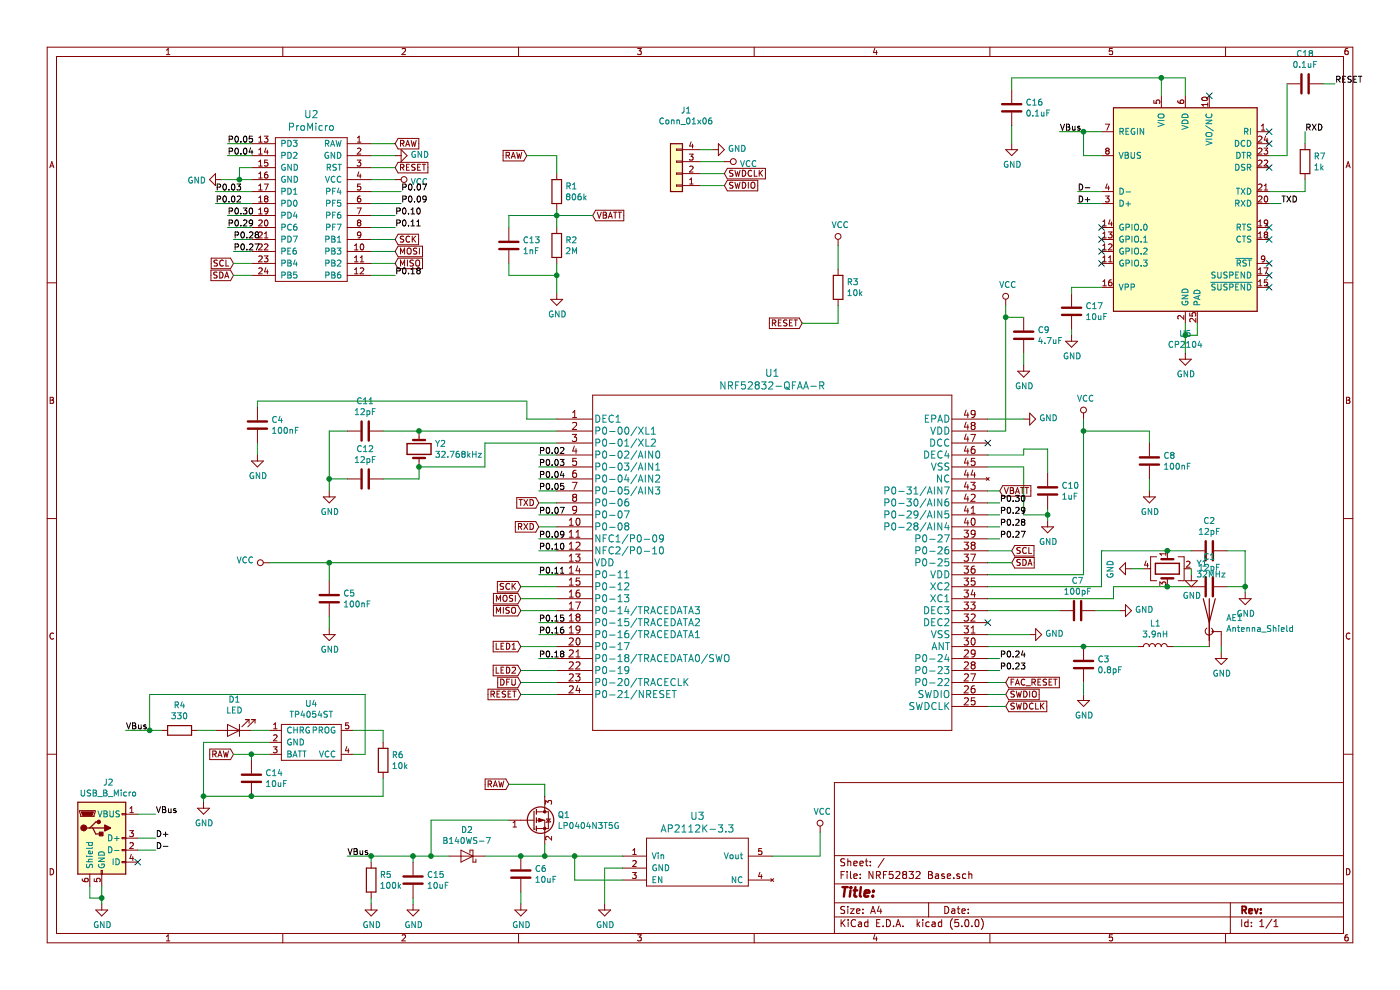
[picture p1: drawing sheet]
EESchema Schematic File Version 4
LIBS:NRF52832 Base-cache
EELAYER 26 0
EELAYER END
$Descr A4 11693 8268
encoding utf-8
Sheet 1 1
Title ""
Date ""
Rev ""
Comp ""
Comment1 ""
Comment2 ""
Comment3 ""
Comment4 ""
$EndDescr
$Comp
L Device:C C2
U 1 1
P 10100 4600
F 0 "C2" V 9848 4600 50  0000 C CNN
F 1 "12pF" V 9939 4600 50  0000 C CNN
F 2 "Capacitor_SMD:C_0402_1005Metric" H 10138 4450 50  0001 C CNN
F 3 "~" H 10100 4600 50  0001 C CNN
	1    10100 4600
	0    1    1    0   
$EndComp
$Comp
L Device:C C1
U 1 1
P 10100 4900
F 0 "C1" V 9848 4900 50  0000 C CNN
F 1 "12pF" V 9939 4900 50  0000 C CNN
F 2 "Capacitor_SMD:C_0402_1005Metric" H 10138 4750 50  0001 C CNN
F 3 "~" H 10100 4900 50  0001 C CNN
	1    10100 4900
	0    1    1    0   
$EndComp
$Comp
L power:GND #PWR013
U 1 1
P 10400 4950
F 0 "#PWR013" H 10400 4700 50  0001 C CNN
F 1 "GND" H 10405 4777 50  0000 C CNN
F 2 "" H 10400 4950 50  0001 C CNN
F 3 "" H 10400 4950 50  0001 C CNN
	1    10400 4950
	1    0    0    -1  
$EndComp
$Comp
L Device:Crystal Y2
U 1 1
P 3500 3750
F 0 "Y2" V 3454 3881 50  0000 L CNN
F 1 "32.768kHz" V 3545 3881 50  0000 L CNN
F 2 "Crystal:Crystal_SMD_3215-2Pin_3.2x1.5mm" H 3500 3750 50  0001 C CNN
F 3 "~" H 3500 3750 50  0001 C CNN
	1    3500 3750
	0    1    1    0   
$EndComp
$Comp
L Device:C C11
U 1 1
P 3050 3600
F 0 "C11" V 2798 3600 50  0000 C CNN
F 1 "12pF" V 2889 3600 50  0000 C CNN
F 2 "Capacitor_SMD:C_0402_1005Metric" H 3088 3450 50  0001 C CNN
F 3 "~" H 3050 3600 50  0001 C CNN
	1    3050 3600
	0    1    1    0   
$EndComp
$Comp
L Device:C C12
U 1 1
P 3050 4000
F 0 "C12" V 2798 4000 50  0000 C CNN
F 1 "12pF" V 2889 4000 50  0000 C CNN
F 2 "Capacitor_SMD:C_0402_1005Metric" H 3088 3850 50  0001 C CNN
F 3 "~" H 3050 4000 50  0001 C CNN
	1    3050 4000
	0    1    1    0   
$EndComp
$Comp
L power:GND #PWR03
U 1 1
P 2750 4100
F 0 "#PWR03" H 2750 3850 50  0001 C CNN
F 1 "GND" H 2755 3927 50  0000 C CNN
F 2 "" H 2750 4100 50  0001 C CNN
F 3 "" H 2750 4100 50  0001 C CNN
	1    2750 4100
	1    0    0    -1  
$EndComp
$Comp
L Device:C C10
U 1 1
P 8750 4100
F 0 "C10" H 8865 4146 50  0000 L CNN
F 1 "1uF" H 8865 4055 50  0000 L CNN
F 2 "Capacitor_SMD:C_0402_1005Metric" H 8788 3950 50  0001 C CNN
F 3 "~" H 8750 4100 50  0001 C CNN
	1    8750 4100
	1    0    0    -1  
$EndComp
$Comp
L Device:C C8
U 1 1
P 9600 3850
F 0 "C8" H 9715 3896 50  0000 L CNN
F 1 "100nF" H 9715 3805 50  0000 L CNN
F 2 "Capacitor_SMD:C_0402_1005Metric" H 9638 3700 50  0001 C CNN
F 3 "~" H 9600 3850 50  0001 C CNN
	1    9600 3850
	1    0    0    -1  
$EndComp
$Comp
L Device:L L1
U 1 1
P 9650 5400
F 0 "L1" V 9840 5400 50  0000 C CNN
F 1 "3.9nH" V 9749 5400 50  0000 C CNN
F 2 "Inductor_SMD:L_0402_1005Metric" H 9650 5400 50  0001 C CNN
F 3 "~" H 9650 5400 50  0001 C CNN
	1    9650 5400
	0    -1   -1   0   
$EndComp
$Comp
L Device:C C3
U 1 1
P 9050 5550
F 0 "C3" H 9165 5596 50  0000 L CNN
F 1 "0.8pF" H 9165 5505 50  0000 L CNN
F 2 "Capacitor_SMD:C_0402_1005Metric" H 9088 5400 50  0001 C CNN
F 3 "~" H 9050 5550 50  0001 C CNN
	1    9050 5550
	1    0    0    -1  
$EndComp
$Comp
L power:VCC #PWR09
U 1 1
P 9050 3500
F 0 "#PWR09" H 9050 3350 50  0001 C CNN
F 1 "VCC" H 9067 3673 50  0000 C CNN
F 2 "" H 9050 3500 50  0001 C CNN
F 3 "" H 9050 3500 50  0001 C CNN
	1    9050 3500
	1    0    0    -1  
$EndComp
$Comp
L power:GND #PWR012
U 1 1
P 9600 4100
F 0 "#PWR012" H 9600 3850 50  0001 C CNN
F 1 "GND" H 9605 3927 50  0000 C CNN
F 2 "" H 9600 4100 50  0001 C CNN
F 3 "" H 9600 4100 50  0001 C CNN
	1    9600 4100
	1    0    0    -1  
$EndComp
Wire Wire Line
	9600 4100 9600 4000
Wire Wire Line
	9600 3700 9600 3600
Wire Wire Line
	9600 3600 9050 3600
Wire Wire Line
	9050 3600 9050 3500
Connection ~ 9050 3600
$Comp
L power:GND #PWR011
U 1 1
P 9350 5100
F 0 "#PWR011" H 9350 4850 50  0001 C CNN
F 1 "GND" V 9355 4972 50  0000 R CNN
F 2 "" H 9350 5100 50  0001 C CNN
F 3 "" H 9350 5100 50  0001 C CNN
	1    9350 5100
	0    -1   -1   0   
$EndComp
$Comp
L Device:C C7
U 1 1
P 9000 5100
F 0 "C7" V 8748 5100 50  0000 C CNN
F 1 "100pF" V 8839 5100 50  0000 C CNN
F 2 "Capacitor_SMD:C_0402_1005Metric" H 9038 4950 50  0001 C CNN
F 3 "~" H 9000 5100 50  0001 C CNN
	1    9000 5100
	0    1    1    0   
$EndComp
$Comp
L power:GND #PWR08
U 1 1
P 8750 4350
F 0 "#PWR08" H 8750 4100 50  0001 C CNN
F 1 "GND" H 8755 4177 50  0000 C CNN
F 2 "" H 8750 4350 50  0001 C CNN
F 3 "" H 8750 4350 50  0001 C CNN
	1    8750 4350
	1    0    0    -1  
$EndComp
$Comp
L Device:C C4
U 1 1
P 2150 3550
F 0 "C4" H 2265 3596 50  0000 L CNN
F 1 "100nF" H 2265 3505 50  0000 L CNN
F 2 "Capacitor_SMD:C_0402_1005Metric" H 2188 3400 50  0001 C CNN
F 3 "~" H 2150 3550 50  0001 C CNN
	1    2150 3550
	1    0    0    -1  
$EndComp
$Comp
L power:GND #PWR01
U 1 1
P 2150 3800
F 0 "#PWR01" H 2150 3550 50  0001 C CNN
F 1 "GND" H 2155 3627 50  0000 C CNN
F 2 "" H 2150 3800 50  0001 C CNN
F 3 "" H 2150 3800 50  0001 C CNN
	1    2150 3800
	1    0    0    -1  
$EndComp
Wire Wire Line
	2150 3350 2150 3400
Wire Wire Line
	2150 3700 2150 3800
Wire Wire Line
	8750 3750 8750 3950
Wire Wire Line
	8750 4250 8750 4300
$Comp
L symbols:NRF52832-QFAA-R U1
U 1 1
P 4650 3500
F 0 "U1" H 6450 3887 60  0000 C CNN
F 1 "NRF52832-QFAA-R" H 6450 3781 60  0000 C CNN
F 2 "Package_DFN_QFN:QFN-48-1EP_6x6mm_P0.4mm_EP4.66x4.66mm_ThermalVias" H 6450 3740 60  0001 C CNN
F 3 "" H 4650 3500 60  0000 C CNN
F 4 "C77540" H 4650 3500 50  0001 C CNN "LCSC"
	1    4650 3500
	1    0    0    -1  
$EndComp
Wire Wire Line
	4400 3350 4400 3500
Wire Wire Line
	4400 3500 4650 3500
Wire Wire Line
	2150 3350 4400 3350
Wire Wire Line
	4650 3600 3500 3600
Wire Wire Line
	4650 3700 4050 3700
Wire Wire Line
	4050 3700 4050 3900
Wire Wire Line
	4050 3900 3500 3900
Wire Wire Line
	3200 4000 3500 4000
Wire Wire Line
	3500 4000 3500 3900
Connection ~ 3500 3900
Wire Wire Line
	3500 3600 3200 3600
Connection ~ 3500 3600
Wire Wire Line
	2900 3600 2750 3600
Wire Wire Line
	2750 3600 2750 4000
Wire Wire Line
	2900 4000 2750 4000
Connection ~ 2750 4000
Wire Wire Line
	2750 4000 2750 4100
$Comp
L Device:C C5
U 1 1
P 2750 5000
F 0 "C5" H 2865 5046 50  0000 L CNN
F 1 "100nF" H 2865 4955 50  0000 L CNN
F 2 "Capacitor_SMD:C_0402_1005Metric" H 2788 4850 50  0001 C CNN
F 3 "~" H 2750 5000 50  0001 C CNN
	1    2750 5000
	1    0    0    -1  
$EndComp
$Comp
L power:GND #PWR04
U 1 1
P 2750 5250
F 0 "#PWR04" H 2750 5000 50  0001 C CNN
F 1 "GND" H 2755 5077 50  0000 C CNN
F 2 "" H 2750 5250 50  0001 C CNN
F 3 "" H 2750 5250 50  0001 C CNN
	1    2750 5250
	1    0    0    -1  
$EndComp
$Comp
L power:VCC #PWR02
U 1 1
P 2250 4700
F 0 "#PWR02" H 2250 4550 50  0001 C CNN
F 1 "VCC" V 2268 4827 50  0000 L CNN
F 2 "" H 2250 4700 50  0001 C CNN
F 3 "" H 2250 4700 50  0001 C CNN
	1    2250 4700
	0    -1   -1   0   
$EndComp
Wire Wire Line
	4650 4700 2750 4700
Wire Wire Line
	2750 4850 2750 4700
Connection ~ 2750 4700
Wire Wire Line
	2750 4700 2250 4700
Wire Wire Line
	2750 5150 2750 5250
$Comp
L power:GND #PWR07
U 1 1
P 8600 5300
F 0 "#PWR07" H 8600 5050 50  0001 C CNN
F 1 "GND" V 8605 5172 50  0000 R CNN
F 2 "" H 8600 5300 50  0001 C CNN
F 3 "" H 8600 5300 50  0001 C CNN
	1    8600 5300
	0    -1   -1   0   
$EndComp
Wire Wire Line
	8250 5300 8600 5300
$Comp
L power:GND #PWR010
U 1 1
P 9050 5800
F 0 "#PWR010" H 9050 5550 50  0001 C CNN
F 1 "GND" H 9055 5627 50  0000 C CNN
F 2 "" H 9050 5800 50  0001 C CNN
F 3 "" H 9050 5800 50  0001 C CNN
	1    9050 5800
	1    0    0    -1  
$EndComp
Wire Wire Line
	8250 5400 9050 5400
Wire Wire Line
	9050 5400 9500 5400
Connection ~ 9050 5400
Wire Wire Line
	9800 5400 10100 5400
Wire Wire Line
	9050 5800 9050 5700
Wire Wire Line
	8250 4800 9050 4800
Wire Wire Line
	9050 3600 9050 4800
Wire Wire Line
	8250 4900 9200 4900
Wire Wire Line
	9200 4900 9200 4600
Wire Wire Line
	8250 5000 9300 5000
Wire Wire Line
	9300 5000 9300 4900
Wire Wire Line
	10250 4600 10400 4600
Wire Wire Line
	10400 4600 10400 4900
Wire Wire Line
	10250 4900 10400 4900
Connection ~ 10400 4900
Wire Wire Line
	10400 4900 10400 4950
Wire Wire Line
	8250 5100 8850 5100
Wire Wire Line
	9150 5100 9350 5100
$Comp
L Device:C C9
U 1 1
P 8550 2800
F 0 "C9" H 8665 2846 50  0000 L CNN
F 1 "4.7uF" H 8665 2755 50  0000 L CNN
F 2 "Capacitor_SMD:C_0402_1005Metric" H 8588 2650 50  0001 C CNN
F 3 "~" H 8550 2800 50  0001 C CNN
	1    8550 2800
	1    0    0    -1  
$EndComp
$Comp
L power:VCC #PWR05
U 1 1
P 8400 2550
F 0 "#PWR05" H 8400 2400 50  0001 C CNN
F 1 "VCC" H 8417 2723 50  0000 C CNN
F 2 "" H 8400 2550 50  0001 C CNN
F 3 "" H 8400 2550 50  0001 C CNN
	1    8400 2550
	1    0    0    -1  
$EndComp
$Comp
L power:GND #PWR06
U 1 1
P 8550 3050
F 0 "#PWR06" H 8550 2800 50  0001 C CNN
F 1 "GND" H 8555 2877 50  0000 C CNN
F 2 "" H 8550 3050 50  0001 C CNN
F 3 "" H 8550 3050 50  0001 C CNN
	1    8550 3050
	1    0    0    -1  
$EndComp
Wire Wire Line
	8250 3600 8400 3600
Wire Wire Line
	8400 3600 8400 2650
Wire Wire Line
	8550 2650 8400 2650
Connection ~ 8400 2650
Wire Wire Line
	8400 2650 8400 2550
Wire Wire Line
	8550 2950 8550 3050
Wire Wire Line
	8250 3900 8550 3900
Wire Wire Line
	8550 3900 8550 4300
Wire Wire Line
	8550 4300 8750 4300
Connection ~ 8750 4300
Wire Wire Line
	8750 4300 8750 4350
Wire Wire Line
	8750 3750 8550 3750
Wire Wire Line
	8550 3750 8550 3800
Wire Wire Line
	8550 3800 8250 3800
$Comp
L power:GND #PWR0101
U 1 1
P 8550 3500
F 0 "#PWR0101" H 8550 3250 50  0001 C CNN
F 1 "GND" V 8555 3372 50  0000 R CNN
F 2 "" H 8550 3500 50  0001 C CNN
F 3 "" H 8550 3500 50  0001 C CNN
	1    8550 3500
	0    -1   -1   0   
$EndComp
Wire Wire Line
	8250 3500 8550 3500
$Comp
L Device:Crystal_GND24 Y1
U 1 1
P 9750 4750
F 0 "Y1" V 9704 4991 50  0000 L CNN
F 1 "32MHz" V 9795 4991 50  0000 L CNN
F 2 "Crystal:Crystal_SMD_2016-4Pin_2.0x1.6mm" H 9750 4750 50  0001 C CNN
F 3 "~" H 9750 4750 50  0001 C CNN
	1    9750 4750
	0    1    1    0   
$EndComp
Wire Wire Line
	9200 4600 9750 4600
Wire Wire Line
	9300 4900 9750 4900
Connection ~ 9750 4600
Wire Wire Line
	9750 4600 9950 4600
Connection ~ 9750 4900
Wire Wire Line
	9750 4900 9950 4900
$Comp
L power:GND #PWR0102
U 1 1
P 9450 4750
F 0 "#PWR0102" H 9450 4500 50  0001 C CNN
F 1 "GND" H 9455 4577 50  0000 C CNN
F 2 "" H 9450 4750 50  0001 C CNN
F 3 "" H 9450 4750 50  0001 C CNN
	1    9450 4750
	0    1    1    0   
$EndComp
$Comp
L power:GND #PWR0103
U 1 1
P 9950 4800
F 0 "#PWR0103" H 9950 4550 50  0001 C CNN
F 1 "GND" H 9955 4627 50  0000 C CNN
F 2 "" H 9950 4800 50  0001 C CNN
F 3 "" H 9950 4800 50  0001 C CNN
	1    9950 4800
	1    0    0    -1  
$EndComp
Wire Wire Line
	9550 4750 9450 4750
Wire Wire Line
	9950 4750 9950 4800
$Comp
L ProMicro:ProMicro U2
U 1 1
P 2600 1550
F 0 "U2" H 2600 2147 60  0000 C CNN
F 1 "ProMicro" H 2600 2041 60  0000 C CNN
F 2 "footprints:Pro_Micro" H 2600 1550 60  0001 C CNN
F 3 "" H 2600 1550 60  0001 C CNN
	1    2600 1550
	1    0    0    -1  
$EndComp
$Comp
L power:GND #PWR0104
U 1 1
P 3300 1300
F 0 "#PWR0104" H 3300 1050 50  0001 C CNN
F 1 "GND" V 3305 1172 50  0000 R CNN
F 2 "" H 3300 1300 50  0001 C CNN
F 3 "" H 3300 1300 50  0001 C CNN
	1    3300 1300
	0    -1   -1   0   
$EndComp
$Comp
L power:GND #PWR0105
U 1 1
P 1850 1500
F 0 "#PWR0105" H 1850 1250 50  0001 C CNN
F 1 "GND" V 1855 1372 50  0000 R CNN
F 2 "" H 1850 1500 50  0001 C CNN
F 3 "" H 1850 1500 50  0001 C CNN
	1    1850 1500
	0    1    1    0   
$EndComp
$Comp
L power:VCC #PWR0106
U 1 1
P 3300 1500
F 0 "#PWR0106" H 3300 1350 50  0001 C CNN
F 1 "VCC" V 3317 1628 50  0000 L CNN
F 2 "" H 3300 1500 50  0001 C CNN
F 3 "" H 3300 1500 50  0001 C CNN
	1    3300 1500
	0    1    1    0   
$EndComp
Wire Wire Line
	2100 1500 2000 1500
Wire Wire Line
	3100 1500 3300 1500
Wire Wire Line
	3300 1300 3100 1300
Text GLabel 3300 1400 2    50   Input ~ 0
RESET
Wire Wire Line
	3100 1400 3300 1400
Wire Wire Line
	2100 1400 2000 1400
Wire Wire Line
	2000 1400 2000 1500
Connection ~ 2000 1500
Wire Wire Line
	2000 1500 1850 1500
Text GLabel 1950 2300 0    50   Input ~ 0
SDA
Text GLabel 1950 2200 0    50   Input ~ 0
SCL
Text GLabel 3300 2000 2    50   Input ~ 0
SCK
Text GLabel 3300 2200 2    50   Input ~ 0
MISO
Text GLabel 3300 2100 2    50   Input ~ 0
MOSI
Wire Wire Line
	3100 2000 3300 2000
Wire Wire Line
	3100 2100 3300 2100
Wire Wire Line
	3100 2200 3300 2200
Text GLabel 8450 4700 2    50   Input ~ 0
SDA
Text GLabel 8450 4600 2    50   Input ~ 0
SCL
Wire Wire Line
	8250 4600 8450 4600
Wire Wire Line
	8250 4700 8450 4700
Text GLabel 4350 4900 0    50   Input ~ 0
SCK
Text GLabel 4350 5000 0    50   Input ~ 0
MOSI
Text GLabel 4350 5100 0    50   Input ~ 0
MISO
Wire Wire Line
	4350 4900 4650 4900
Wire Wire Line
	4350 5000 4650 5000
Wire Wire Line
	4350 5100 4650 5100
Wire Wire Line
	1800 1600 2100 1600
Wire Wire Line
	2100 1700 1800 1700
$Comp
L Device:Antenna_Shield AE1
U 1 1
P 10100 5200
F 0 "AE1" H 10240 5241 50  0000 L CNN
F 1 "Antenna_Shield" H 10240 5150 50  0000 L CNN
F 2 "E73:ti-an043-antenna-flipped" H 10100 5300 50  0001 C CNN
F 3 "~" H 10100 5300 50  0001 C CNN
	1    10100 5200
	1    0    0    -1  
$EndComp
$Comp
L power:GND #PWR0107
U 1 1
P 10200 5450
F 0 "#PWR0107" H 10200 5200 50  0001 C CNN
F 1 "GND" H 10205 5277 50  0000 C CNN
F 2 "" H 10200 5450 50  0001 C CNN
F 3 "" H 10200 5450 50  0001 C CNN
	1    10200 5450
	1    0    0    -1  
$EndComp
Wire Wire Line
	10200 5400 10200 5450
Wire Wire Line
	8250 5700 8400 5700
Text GLabel 8400 5700 2    50   Input ~ 0
FAC_RESET
Text GLabel 4350 5400 0    50   Input ~ 0
LED1
Text GLabel 4350 5600 0    50   Input ~ 0
LED2
Text GLabel 4350 5800 0    50   Input ~ 0
RESET
Wire Wire Line
	4350 5800 4650 5800
Wire Wire Line
	4350 5600 4650 5600
Wire Wire Line
	4350 5400 4650 5400
Text GLabel 8350 4100 2    50   Input ~ 0
VBATT
Wire Wire Line
	8250 4100 8350 4100
Text GLabel 8400 5800 2    50   Input ~ 0
SWDIO
Text GLabel 8400 5900 2    50   Input ~ 0
SWDCLK
Wire Wire Line
	8250 5800 8400 5800
Wire Wire Line
	8400 5900 8250 5900
Text GLabel 4350 5700 0    50   Input ~ 0
DFU
Wire Wire Line
	4650 5700 4350 5700
Wire Wire Line
	4650 3800 4500 3800
Wire Wire Line
	4650 3900 4500 3900
Wire Wire Line
	4650 4000 4500 4000
Wire Wire Line
	4650 4100 4500 4100
Wire Wire Line
	4650 4200 4500 4200
Wire Wire Line
	4650 4300 4500 4300
Wire Wire Line
	4650 4400 4500 4400
Wire Wire Line
	4650 4500 4500 4500
Wire Wire Line
	4650 4600 4500 4600
Wire Wire Line
	4650 4800 4500 4800
Wire Wire Line
	4650 5200 4500 5200
Wire Wire Line
	4650 5300 4500 5300
Wire Wire Line
	4650 5500 4500 5500
Wire Wire Line
	8250 4200 8350 4200
Wire Wire Line
	8250 4300 8350 4300
Wire Wire Line
	8250 4400 8350 4400
Wire Wire Line
	8250 4500 8350 4500
Text GLabel 4500 4200 0    50   Input ~ 0
TXD
Text GLabel 4500 4400 0    50   Input ~ 0
RXD
Text Label 4500 3800 0    50   ~ 0
P0.02
Text Label 4500 3900 0    50   ~ 0
P0.03
Text Label 4500 4000 0    50   ~ 0
P0.04
Text Label 4500 4100 0    50   ~ 0
P0.05
Text Label 4500 4300 0    50   ~ 0
P0.07
Text Label 4500 4500 0    50   ~ 0
P0.09
Text Label 4500 4600 0    50   ~ 0
P0.10
Text Label 4500 4800 0    50   ~ 0
P0.11
Text Label 4500 5200 0    50   ~ 0
P0.15
Text Label 4500 5300 0    50   ~ 0
P0.16
Text Label 4500 5500 0    50   ~ 0
P0.18
Text Label 8350 4200 0    50   ~ 0
P0.30
Text Label 8350 4300 0    50   ~ 0
P0.29
Text Label 8350 4400 0    50   ~ 0
P0.28
Text Label 8350 4500 0    50   ~ 0
P0.27
Wire Wire Line
	8250 5500 8350 5500
Wire Wire Line
	8250 5600 8350 5600
NoConn ~ 8250 5200
NoConn ~ 8250 3700
Text Label 8350 5500 0    50   ~ 0
P0.24
Text Label 8350 5600 0    50   ~ 0
P0.23
Text Label 1950 2000 0    50   ~ 0
P0.28
Text Label 1950 2100 0    50   ~ 0
P0.27
Text Label 1900 1800 0    50   ~ 0
P0.30
Wire Wire Line
	2100 1800 1900 1800
Wire Wire Line
	1900 1300 2100 1300
Wire Wire Line
	1900 1200 2100 1200
Wire Wire Line
	2100 1900 1900 1900
Text Label 1900 1900 0    50   ~ 0
P0.29
Wire Wire Line
	2100 2300 1950 2300
Wire Wire Line
	2100 2200 1950 2200
Wire Wire Line
	2100 2100 1950 2100
Wire Wire Line
	2100 2000 1950 2000
Text Label 1800 1700 0    50   ~ 0
P0.02
Text Label 1800 1600 0    50   ~ 0
P0.03
Text Label 1900 1300 0    50   ~ 0
P0.04
Text Label 1900 1200 0    50   ~ 0
P0.05
Wire Wire Line
	3100 1900 3300 1900
Text Label 3300 1900 0    50   ~ 0
P0.11
Wire Wire Line
	3100 2300 3300 2300
Text Label 3300 2300 0    50   ~ 0
P0.18
Text Label 3300 1800 0    50   ~ 0
P0.10
Text Label 3350 1700 0    50   ~ 0
P0.09
Text Label 3350 1600 0    50   ~ 0
P0.07
Wire Wire Line
	3100 1600 3350 1600
Wire Wire Line
	3350 1700 3100 1700
Wire Wire Line
	3100 1800 3300 1800
$Comp
L Connector_Generic:Conn_01x04 J1
U 1 1
P 5650 1450
F 0 "J1" H 5570 925 50  0000 C CNN
F 1 "Conn_01x06" H 5570 1016 50  0000 C CNN
F 2 "Connector_PinHeader_1.27mm:PinHeader_2x02_P1.27mm_Vertical_SMD" H 5650 1450 50  0001 C CNN
F 3 "~" H 5650 1450 50  0001 C CNN
	1    5650 1450
	-1   0    0    1   
$EndComp
Wire Wire Line
	6050 1350 5850 1350
Wire Wire Line
	6050 1450 5850 1450
Wire Wire Line
	6050 1550 5850 1550
Text GLabel 6050 1450 2    50   Input ~ 0
SWDCLK
Text GLabel 6050 1550 2    50   Input ~ 0
SWDIO
$Comp
L power:GND #PWR014
U 1 1
P 5950 1250
F 0 "#PWR014" H 5950 1000 50  0001 C CNN
F 1 "GND" V 5955 1122 50  0000 R CNN
F 2 "" H 5950 1250 50  0001 C CNN
F 3 "" H 5950 1250 50  0001 C CNN
	1    5950 1250
	0    -1   -1   0   
$EndComp
$Comp
L power:VCC #PWR015
U 1 1
P 6050 1350
F 0 "#PWR015" H 6050 1200 50  0001 C CNN
F 1 "VCC" V 6067 1478 50  0000 L CNN
F 2 "" H 6050 1350 50  0001 C CNN
F 3 "" H 6050 1350 50  0001 C CNN
	1    6050 1350
	0    1    1    0   
$EndComp
Wire Wire Line
	5950 1250 5850 1250
$Comp
L E73:AP2112K-3.3 U3
U 1 1
P 5850 6850
F 0 "U3" H 5825 6887 60  0000 C CNN
F 1 "AP2112K-3.3" H 5825 6781 60  0000 C CNN
F 2 "Package_TO_SOT_SMD:SOT-23-5" H 5850 6150 60  0001 C CNN
F 3 "" H 5850 6150 60  0001 C CNN
	1    5850 6850
	1    0    0    -1  
$EndComp
$Comp
L power:VCC #PWR018
U 1 1
P 6850 6950
F 0 "#PWR018" H 6850 6800 50  0001 C CNN
F 1 "VCC" H 6867 7123 50  0000 C CNN
F 2 "" H 6850 6950 50  0001 C CNN
F 3 "" H 6850 6950 50  0001 C CNN
	1    6850 6950
	1    0    0    -1  
$EndComp
Wire Wire Line
	6850 6950 6850 7150
Wire Wire Line
	6850 7150 6450 7150
$Comp
L Device:C C6
U 1 1
P 4350 7300
F 0 "C6" H 4465 7346 50  0000 L CNN
F 1 "10uF" H 4465 7255 50  0000 L CNN
F 2 "Capacitor_SMD:C_0402_1005Metric" H 4388 7150 50  0001 C CNN
F 3 "~" H 4350 7300 50  0001 C CNN
	1    4350 7300
	1    0    0    -1  
$EndComp
$Comp
L power:GND #PWR016
U 1 1
P 4350 7550
F 0 "#PWR016" H 4350 7300 50  0001 C CNN
F 1 "GND" H 4355 7377 50  0000 C CNN
F 2 "" H 4350 7550 50  0001 C CNN
F 3 "" H 4350 7550 50  0001 C CNN
	1    4350 7550
	1    0    0    -1  
$EndComp
Wire Wire Line
	4350 7450 4350 7550
Wire Wire Line
	5200 7150 4800 7150
Wire Wire Line
	5200 7350 4800 7350
Wire Wire Line
	4800 7350 4800 7150
Connection ~ 4800 7150
Wire Wire Line
	4800 7150 4550 7150
$Comp
L power:GND #PWR017
U 1 1
P 5050 7550
F 0 "#PWR017" H 5050 7300 50  0001 C CNN
F 1 "GND" H 5055 7377 50  0000 C CNN
F 2 "" H 5050 7550 50  0001 C CNN
F 3 "" H 5050 7550 50  0001 C CNN
	1    5050 7550
	1    0    0    -1  
$EndComp
Wire Wire Line
	5200 7250 5050 7250
Wire Wire Line
	5050 7250 5050 7550
Wire Wire Line
	4350 7150 4050 7150
Connection ~ 4350 7150
Text GLabel 1950 6300 0    50   Input ~ 0
RAW
Wire Wire Line
	3100 1200 3300 1200
Text GLabel 3300 1200 2    50   Input ~ 0
RAW
$Comp
L Device:R R1
U 1 1
P 4650 1600
F 0 "R1" H 4720 1646 50  0000 L CNN
F 1 "806k" H 4720 1555 50  0000 L CNN
F 2 "Resistor_SMD:R_0402_1005Metric" V 4580 1600 50  0001 C CNN
F 3 "~" H 4650 1600 50  0001 C CNN
F 4 "C29263" H 4650 1600 50  0001 C CNN "LCSC"
	1    4650 1600
	1    0    0    -1  
$EndComp
$Comp
L Device:R R2
U 1 1
P 4650 2050
F 0 "R2" H 4720 2096 50  0000 L CNN
F 1 "2M" H 4720 2005 50  0000 L CNN
F 2 "Resistor_SMD:R_0402_1005Metric" V 4580 2050 50  0001 C CNN
F 3 "~" H 4650 2050 50  0001 C CNN
F 4 "C11512" H 4650 2050 50  0001 C CNN "LCSC"
	1    4650 2050
	1    0    0    -1  
$EndComp
$Comp
L power:GND #PWR019
U 1 1
P 4650 2450
F 0 "#PWR019" H 4650 2200 50  0001 C CNN
F 1 "GND" H 4655 2277 50  0000 C CNN
F 2 "" H 4650 2450 50  0001 C CNN
F 3 "" H 4650 2450 50  0001 C CNN
	1    4650 2450
	1    0    0    -1  
$EndComp
Text GLabel 4400 1300 0    50   Input ~ 0
RAW
Text GLabel 4950 1800 2    50   Input ~ 0
VBATT
Wire Wire Line
	4400 1300 4650 1300
Wire Wire Line
	4650 1300 4650 1450
Wire Wire Line
	4650 1750 4650 1800
Wire Wire Line
	4650 2200 4650 2300
Wire Wire Line
	4950 1800 4650 1800
Connection ~ 4650 1800
Wire Wire Line
	4650 1800 4650 1900
$Comp
L Device:C C13
U 1 1
P 4250 2050
F 0 "C13" H 4365 2096 50  0000 L CNN
F 1 "1nF" H 4365 2005 50  0000 L CNN
F 2 "Capacitor_SMD:C_0402_1005Metric" H 4288 1900 50  0001 C CNN
F 3 "~" H 4250 2050 50  0001 C CNN
	1    4250 2050
	1    0    0    -1  
$EndComp
Wire Wire Line
	4650 1800 4250 1800
Wire Wire Line
	4250 1800 4250 1900
Wire Wire Line
	4250 2200 4250 2300
Wire Wire Line
	4250 2300 4650 2300
Connection ~ 4650 2300
Wire Wire Line
	4650 2300 4650 2450
$Comp
L Device:R R3
U 1 1
P 7000 2400
F 0 "R3" H 7070 2446 50  0000 L CNN
F 1 "10k" H 7070 2355 50  0000 L CNN
F 2 "Resistor_SMD:R_0402_1005Metric" V 6930 2400 50  0001 C CNN
F 3 "~" H 7000 2400 50  0001 C CNN
	1    7000 2400
	1    0    0    -1  
$EndComp
$Comp
L power:VCC #PWR020
U 1 1
P 7000 2050
F 0 "#PWR020" H 7000 1900 50  0001 C CNN
F 1 "VCC" H 7017 2223 50  0000 C CNN
F 2 "" H 7000 2050 50  0001 C CNN
F 3 "" H 7000 2050 50  0001 C CNN
	1    7000 2050
	1    0    0    -1  
$EndComp
Text GLabel 6700 2700 0    50   Input ~ 0
RESET
Wire Wire Line
	7000 2050 7000 2250
Wire Wire Line
	7000 2550 7000 2700
Wire Wire Line
	7000 2700 6700 2700
$Comp
L yj-14015:TP4054ST U4
U 1 1
P 2450 6000
F 0 "U4" H 2600 6125 50  0000 C CNN
F 1 "TP4054ST" H 2600 6034 50  0000 C CNN
F 2 "Package_TO_SOT_SMD:SOT-23-5" H 2600 5550 50  0001 C CNN
F 3 "" H 2450 6000 50  0001 C CNN
	1    2450 6000
	1    0    0    -1  
$EndComp
$Comp
L Device:LED D1
U 1 1
P 1950 6100
F 0 "D1" H 1942 5845 50  0000 C CNN
F 1 "LED" H 1942 5936 50  0000 C CNN
F 2 "LED_SMD:LED_0603_1608Metric" H 1950 6100 50  0001 C CNN
F 3 "~" H 1950 6100 50  0001 C CNN
	1    1950 6100
	-1   0    0    1   
$EndComp
$Comp
L Device:R R4
U 1 1
P 1500 6100
F 0 "R4" V 1707 6100 50  0000 C CNN
F 1 "330" V 1616 6100 50  0000 C CNN
F 2 "Resistor_SMD:R_0402_1005Metric" V 1430 6100 50  0001 C CNN
F 3 "~" H 1500 6100 50  0001 C CNN
	1    1500 6100
	0    -1   -1   0   
$EndComp
$Comp
L Connector:USB_B_Micro J2
U 1 1
P 850 7000
F 0 "J2" H 905 7467 50  0000 C CNN
F 1 "USB_B_Micro" H 905 7376 50  0000 C CNN
F 2 "Connector_USB:USB_Micro-B_Molex-105017-0001" H 1000 6950 50  0001 C CNN
F 3 "~" H 1000 6950 50  0001 C CNN
	1    850  7000
	1    0    0    -1  
$EndComp
$Comp
L power:GND #PWR0108
U 1 1
P 850 7550
F 0 "#PWR0108" H 850 7300 50  0001 C CNN
F 1 "GND" H 855 7377 50  0000 C CNN
F 2 "" H 850 7550 50  0001 C CNN
F 3 "" H 850 7550 50  0001 C CNN
	1    850  7550
	1    0    0    -1  
$EndComp
Wire Wire Line
	1150 6800 1300 6800
Wire Wire Line
	1150 7000 1300 7000
Wire Wire Line
	1150 7100 1300 7100
Wire Wire Line
	850  7400 850  7500
Wire Wire Line
	750  7400 750  7500
Wire Wire Line
	750  7500 850  7500
Connection ~ 850  7500
Wire Wire Line
	850  7500 850  7550
Text Label 1300 6800 0    50   ~ 0
VBus
Wire Wire Line
	2100 6100 2250 6100
Wire Wire Line
	1800 6100 1650 6100
Wire Wire Line
	2950 6300 3050 6300
Wire Wire Line
	3050 6300 3050 5800
Wire Wire Line
	3050 5800 1250 5800
Wire Wire Line
	1250 5800 1250 6100
Wire Wire Line
	1250 6100 1350 6100
Wire Wire Line
	1250 6100 1050 6100
Connection ~ 1250 6100
Text Label 1050 6100 0    50   ~ 0
VBus
$Comp
L power:GND #PWR0109
U 1 1
P 1700 6700
F 0 "#PWR0109" H 1700 6450 50  0001 C CNN
F 1 "GND" H 1705 6527 50  0000 C CNN
F 2 "" H 1700 6700 50  0001 C CNN
F 3 "" H 1700 6700 50  0001 C CNN
	1    1700 6700
	1    0    0    -1  
$EndComp
Wire Wire Line
	1700 6200 2250 6200
Wire Wire Line
	1950 6300 2100 6300
$Comp
L Device:C C14
U 1 1
P 2100 6500
F 0 "C14" H 2215 6546 50  0000 L CNN
F 1 "10uF" H 2215 6455 50  0000 L CNN
F 2 "Capacitor_SMD:C_0402_1005Metric" H 2138 6350 50  0001 C CNN
F 3 "~" H 2100 6500 50  0001 C CNN
	1    2100 6500
	1    0    0    -1  
$EndComp
Wire Wire Line
	1700 6200 1700 6650
Wire Wire Line
	2100 6350 2100 6300
Connection ~ 2100 6300
Wire Wire Line
	2100 6300 2250 6300
Wire Wire Line
	2100 6650 1700 6650
Connection ~ 1700 6650
Wire Wire Line
	1700 6650 1700 6700
$Comp
L Device:R R6
U 1 1
P 3200 6350
F 0 "R6" H 3270 6396 50  0000 L CNN
F 1 "10k" H 3270 6305 50  0000 L CNN
F 2 "Resistor_SMD:R_0402_1005Metric" V 3130 6350 50  0001 C CNN
F 3 "~" H 3200 6350 50  0001 C CNN
	1    3200 6350
	1    0    0    -1  
$EndComp
Wire Wire Line
	2100 6650 3200 6650
Wire Wire Line
	3200 6650 3200 6500
Connection ~ 2100 6650
Wire Wire Line
	2950 6100 3200 6100
Wire Wire Line
	3200 6100 3200 6200
$Comp
L Transistor_FET:TP0610T Q1
U 1 1
P 4450 6850
F 0 "Q1" H 4656 6896 50  0000 L CNN
F 1 "LP0404N3T5G" H 4656 6805 50  0000 L CNN
F 2 "Package_DFN_QFN:Diodes_DFN1006-3" H 4650 6775 50  0001 L CIN
F 3 "https://lcsc.com/product-detail/MOSFET_P5102FM_C133604.html" H 4450 6850 50  0001 L CNN
	1    4450 6850
	1    0    0    -1  
$EndComp
$Comp
L Device:D_Schottky D2
U 1 1
P 3900 7150
F 0 "D2" H 3900 6934 50  0000 C CNN
F 1 "B140WS-7" H 3900 7025 50  0000 C CNN
F 2 "Diode_SMD:D_SOD-323" H 3900 7150 50  0001 C CNN
F 3 "~" H 3900 7150 50  0001 C CNN
	1    3900 7150
	-1   0    0    1   
$EndComp
Text GLabel 4250 6550 0    50   Input ~ 0
RAW
Wire Wire Line
	4250 6550 4550 6550
Wire Wire Line
	4550 6550 4550 6650
Wire Wire Line
	4550 7050 4550 7150
Connection ~ 4550 7150
Wire Wire Line
	4550 7150 4350 7150
Wire Wire Line
	3750 7150 3600 7150
Wire Wire Line
	4250 6850 3600 6850
Wire Wire Line
	3600 6850 3600 7150
Connection ~ 3600 7150
$Comp
L Device:C C15
U 1 1
P 3450 7350
F 0 "C15" H 3565 7396 50  0000 L CNN
F 1 "10uF" H 3565 7305 50  0000 L CNN
F 2 "Capacitor_SMD:C_0402_1005Metric" H 3488 7200 50  0001 C CNN
F 3 "~" H 3450 7350 50  0001 C CNN
	1    3450 7350
	1    0    0    -1  
$EndComp
$Comp
L Device:R R5
U 1 1
P 3100 7350
F 0 "R5" H 3170 7396 50  0000 L CNN
F 1 "100k" H 3170 7305 50  0000 L CNN
F 2 "Resistor_SMD:R_0402_1005Metric" V 3030 7350 50  0001 C CNN
F 3 "~" H 3100 7350 50  0001 C CNN
	1    3100 7350
	1    0    0    -1  
$EndComp
Wire Wire Line
	2900 7150 3100 7150
Wire Wire Line
	3100 7200 3100 7150
Connection ~ 3100 7150
Wire Wire Line
	3100 7150 3450 7150
Wire Wire Line
	3450 7200 3450 7150
Connection ~ 3450 7150
Wire Wire Line
	3450 7150 3600 7150
$Comp
L power:GND #PWR0110
U 1 1
P 3100 7550
F 0 "#PWR0110" H 3100 7300 50  0001 C CNN
F 1 "GND" H 3105 7377 50  0000 C CNN
F 2 "" H 3100 7550 50  0001 C CNN
F 3 "" H 3100 7550 50  0001 C CNN
	1    3100 7550
	1    0    0    -1  
$EndComp
$Comp
L power:GND #PWR0111
U 1 1
P 3450 7550
F 0 "#PWR0111" H 3450 7300 50  0001 C CNN
F 1 "GND" H 3455 7377 50  0000 C CNN
F 2 "" H 3450 7550 50  0001 C CNN
F 3 "" H 3450 7550 50  0001 C CNN
	1    3450 7550
	1    0    0    -1  
$EndComp
Wire Wire Line
	3450 7500 3450 7550
Wire Wire Line
	3100 7550 3100 7500
Text Label 2900 7150 0    50   ~ 0
VBus
$Comp
L Interface_USB:CP2104 U5
U 1 1
P 9900 1700
F 0 "U5" H 9900 614 50  0000 C CNN
F 1 "CP2104" H 9900 523 50  0000 C CNN
F 2 "Package_DFN_QFN:QFN-24-1EP_4x4mm_P0.5mm_EP2.6x2.6mm" H 10050 750 50  0001 L CNN
F 3 "https://www.silabs.com/Support%20Documents/TechnicalDocs/cp2104.pdf" H 9350 2950 50  0001 C CNN
F 4 "C47742" H 9900 1700 50  0001 C CNN "LCSC"
	1    9900 1700
	1    0    0    -1  
$EndComp
NoConn ~ 9200 1900
NoConn ~ 9200 2000
NoConn ~ 9200 2100
NoConn ~ 9200 2200
NoConn ~ 10600 2300
NoConn ~ 10600 2400
NoConn ~ 10600 2200
NoConn ~ 10600 1100
NoConn ~ 10600 1200
NoConn ~ 10600 1400
NoConn ~ 10600 1900
NoConn ~ 10600 2000
NoConn ~ 10100 800 
$Comp
L Device:C C16
U 1 1
P 8450 900
F 0 "C16" H 8565 946 50  0000 L CNN
F 1 "0.1uF" H 8565 855 50  0000 L CNN
F 2 "Capacitor_SMD:C_0402_1005Metric" H 8488 750 50  0001 C CNN
F 3 "~" H 8450 900 50  0001 C CNN
	1    8450 900 
	1    0    0    -1  
$EndComp
Wire Wire Line
	9200 1100 9050 1100
Text Label 8850 1100 0    50   ~ 0
VBus
Connection ~ 9050 1100
Wire Wire Line
	9050 1100 8850 1100
Wire Wire Line
	9900 800  9900 650 
Wire Wire Line
	9900 650  9700 650 
Wire Wire Line
	8450 650  8450 750 
Wire Wire Line
	9700 800  9700 650 
Connection ~ 9700 650 
Wire Wire Line
	9700 650  8450 650 
$Comp
L power:GND #PWR021
U 1 1
P 8450 1200
F 0 "#PWR021" H 8450 950 50  0001 C CNN
F 1 "GND" H 8455 1027 50  0000 C CNN
F 2 "" H 8450 1200 50  0001 C CNN
F 3 "" H 8450 1200 50  0001 C CNN
	1    8450 1200
	1    0    0    -1  
$EndComp
Wire Wire Line
	8450 1200 8450 1050
$Comp
L power:GND #PWR022
U 1 1
P 8950 2800
F 0 "#PWR022" H 8950 2550 50  0001 C CNN
F 1 "GND" H 8955 2627 50  0000 C CNN
F 2 "" H 8950 2800 50  0001 C CNN
F 3 "" H 8950 2800 50  0001 C CNN
	1    8950 2800
	1    0    0    -1  
$EndComp
$Comp
L Device:C C17
U 1 1
P 8950 2600
F 0 "C17" H 9065 2646 50  0000 L CNN
F 1 "10uF" H 9065 2555 50  0000 L CNN
F 2 "Capacitor_SMD:C_0402_1005Metric" H 8988 2450 50  0001 C CNN
F 3 "~" H 8950 2600 50  0001 C CNN
	1    8950 2600
	1    0    0    -1  
$EndComp
Wire Wire Line
	8950 2800 8950 2750
Wire Wire Line
	8950 2450 8950 2400
Wire Wire Line
	8950 2400 9200 2400
Wire Wire Line
	9050 1300 9200 1300
Wire Wire Line
	9050 1100 9050 1300
Wire Wire Line
	9200 1600 9000 1600
Wire Wire Line
	9200 1700 9000 1700
Text Label 9000 1600 0    50   ~ 0
D-
Text Label 9000 1700 0    50   ~ 0
D+
$Comp
L Device:R R7
U 1 1
P 10900 1350
F 0 "R7" H 10970 1396 50  0000 L CNN
F 1 "1k" H 10970 1305 50  0000 L CNN
F 2 "Resistor_SMD:R_0402_1005Metric" V 10830 1350 50  0001 C CNN
F 3 "~" H 10900 1350 50  0001 C CNN
	1    10900 1350
	1    0    0    -1  
$EndComp
Wire Wire Line
	10600 1600 10900 1600
Wire Wire Line
	10900 1600 10900 1500
Wire Wire Line
	10600 1700 10700 1700
Text Label 10700 1700 0    50   ~ 0
TXD
Wire Wire Line
	10900 1200 10900 1100
Text Label 10900 1100 0    50   ~ 0
RXD
$Comp
L Device:C C18
U 1 1
P 10900 700
F 0 "C18" V 10648 700 50  0000 C CNN
F 1 "0.1uF" V 10739 700 50  0000 C CNN
F 2 "Capacitor_SMD:C_0402_1005Metric" H 10938 550 50  0001 C CNN
F 3 "~" H 10900 700 50  0001 C CNN
	1    10900 700 
	0    1    1    0   
$EndComp
Wire Wire Line
	10600 1300 10750 1300
Wire Wire Line
	10750 1300 10750 700 
Wire Wire Line
	11050 700  11150 700 
Text Label 11150 700  0    50   ~ 0
RESET
$Comp
L power:GND #PWR023
U 1 1
P 9900 2950
F 0 "#PWR023" H 9900 2700 50  0001 C CNN
F 1 "GND" H 9905 2777 50  0000 C CNN
F 2 "" H 9900 2950 50  0001 C CNN
F 3 "" H 9900 2950 50  0001 C CNN
	1    9900 2950
	1    0    0    -1  
$EndComp
Wire Wire Line
	9900 2700 9900 2800
Wire Wire Line
	10000 2700 10000 2800
Wire Wire Line
	10000 2800 9900 2800
Connection ~ 9900 2800
Wire Wire Line
	9900 2800 9900 2950
Text Label 1300 7000 0    50   ~ 0
D+
Text Label 1300 7100 0    50   ~ 0
D-
NoConn ~ 1150 7200
$EndSCHEMATC
